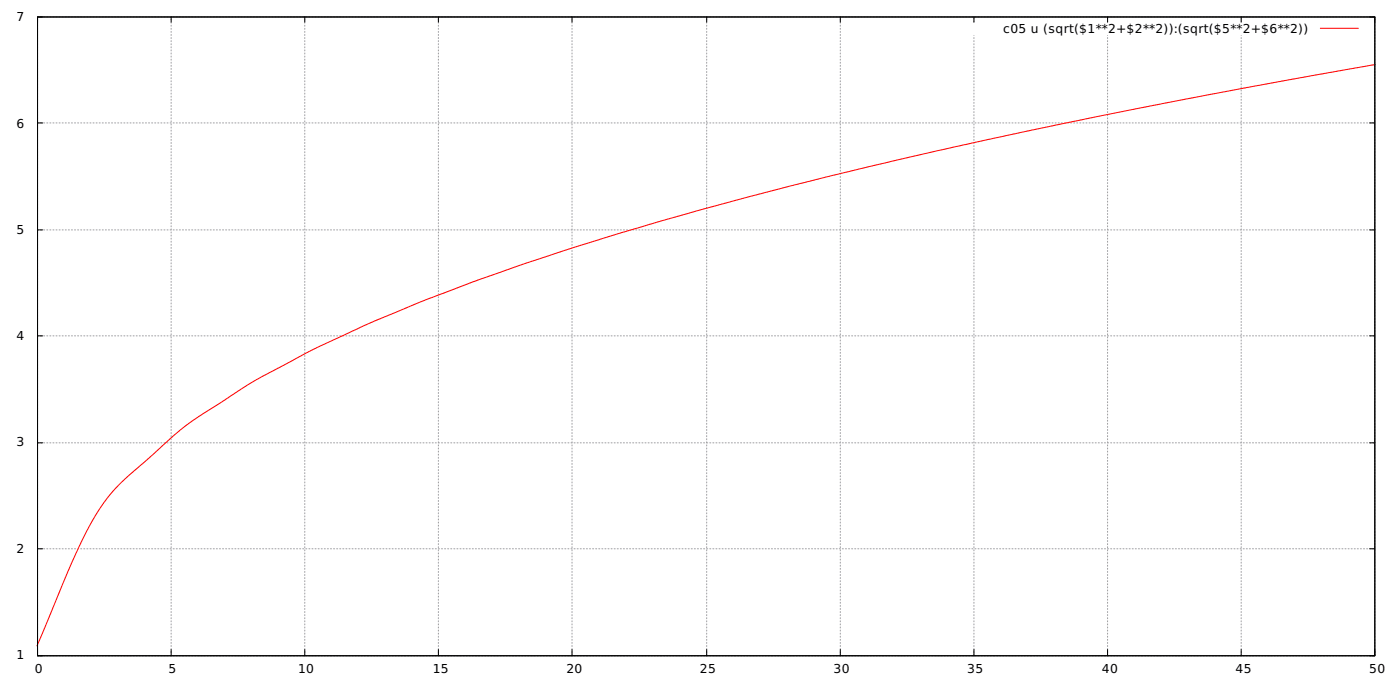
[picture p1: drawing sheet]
<svg xmlns="http://www.w3.org/2000/svg" width="480mm" height="234mm" viewBox="0 0 480 234" stroke-linecap="round" stroke-linejoin="round" font-family="sans-serif">
<g fill="none" stroke="#a0a0a4" stroke-width=".35" stroke-dasharray=".4 .7">
<path d="M12.9 5.8h458.9M334.3 7.6v-1.8M380.1 7.6v-1.8M426 7.6v-1.8M12.9 42.2h458.9M12.9 78.8h458.9M12.9 115.2h458.9M12.9 151.9h458.9M12.9 188.2h458.9M12.9 224.9h458.9M12.9 224.9v-219.1M58.7 224.9v-219.1"/>
<path d="M104.6 224.9v-219.1M150.5 224.9v-219.1M196.3 224.9v-219.1M242.5 224.9v-219.1M288.4 224.9v-219.1M334.3 224.9v-212.7M380.1 224.9v-212.7M426 224.9v-212.7M471.8 224.9v-219.1"/>
</g>
<g fill="none" stroke="#000" stroke-width=".35">
<path d="M12.9 5.8h458.9v219.1h-458.9zM14.6 5.8h-1.7v1.8M58.7 5.8v1.8M104.6 5.8v1.8M150.5 5.8v1.8M196.3 5.8v1.8M242.5 5.8v1.8M288.4 5.8v1.8M334.3 5.8v1.8M380.1 5.8v1.8M426 5.8v1.8M470.1 5.8h1.7v1.8"/>
<path d="M12.9 42.2h1.7M470.1 42.2h1.7M12.9 78.8h1.7M470.1 78.8h1.7M12.9 115.2h1.7M470.1 115.2h1.7M12.9 151.9h1.7M470.1 151.9h1.7M12.9 188.2h1.7M470.1 188.2h1.7M12.9 222.8v2.1h1.7M58.7 222.8v2.1"/>
<path d="M104.6 222.8v2.1M150.5 222.8v2.1M196.3 222.8v2.1M242.5 222.8v2.1M288.4 222.8v2.1M334.3 222.8v2.1M380.1 222.8v2.1M426 222.8v2.1M471.8 222.8v2.1h-1.7"/>
</g>
<path d="M453.1 9.7h13.1M472 22.1l-44.1 7.9-49.6 9.6-39.5 8.3-33.1 7.5-34.9 8.5-30.3 8-26.6 7.7-33.6 10.7-16 5.7-16.6 6.2-19.3 7.9-19.7 9.1-17.9 9.5-6 3.4-20.7 13.6-4.6 3.7-16.5 14.7a66.9 66.9 0 0 0-15.6 22.8l-4.2 9.2-10.5 25.4" fill="none" stroke="#f00" stroke-width=".35"/>
<g font-size="4.2">
<text x="5.6" y="7.1">7</text>
<text x="344.3" y="11.3">c05 u (sqrt($1**2+$2**2)):(sqrt($5**2+$6**2))</text>
<text x="5.6" y="43.7">6</text>
<text x="5.6" y="80.1">5</text>
<text x="5.6" y="116.8">4</text>
<text x="5.6" y="153.1">3</text>
<text x="5.6" y="189.8">2</text>
<text x="5.6" y="226.1">1</text>
<text x="12" y="230.7">0</text>
<text x="57.9" y="230.7">5</text>
<text x="102.3" y="230.7">10</text>
<text x="148.5" y="230.7">15</text>
<text x="194.4" y="230.7">20</text>
<text x="240.2" y="230.7">25</text>
<text x="286.1" y="230.7">30</text>
<text x="332" y="230.7">35</text>
<text x="378.2" y="230.7">40</text>
<text x="424" y="230.7">45</text>
<text x="469.9" y="230.7">50</text>
</g>
</svg>
